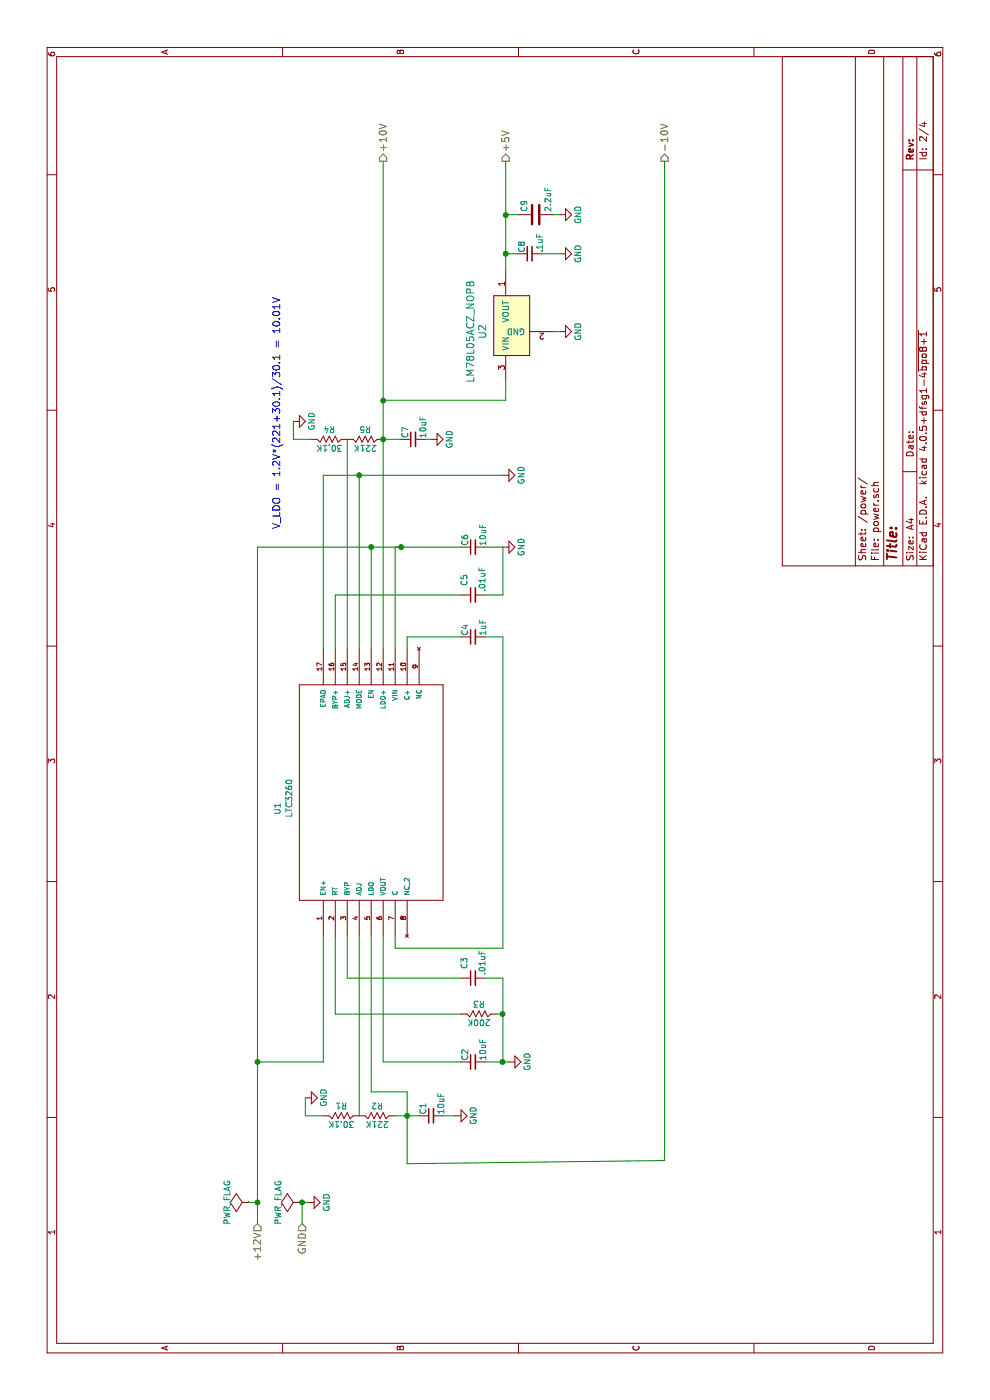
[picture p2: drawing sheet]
EESchema Schematic File Version 2
LIBS:power
LIBS:device
LIBS:transistors
LIBS:conn
LIBS:linear
LIBS:regul
LIBS:74xx
LIBS:cmos4000
LIBS:adc-dac
LIBS:memory
LIBS:xilinx
LIBS:microcontrollers
LIBS:dsp
LIBS:microchip
LIBS:analog_switches
LIBS:motorola
LIBS:texas
LIBS:intel
LIBS:audio
LIBS:interface
LIBS:digital-audio
LIBS:philips
LIBS:display
LIBS:cypress
LIBS:siliconi
LIBS:opto
LIBS:atmel
LIBS:contrib
LIBS:valves
LIBS:thermocouple-cache
EELAYER 25 0
EELAYER END
$Descr A4 11693 8268
encoding utf-8
Sheet 2 4
Title ""
Date ""
Rev ""
Comp ""
Comment1 ""
Comment2 ""
Comment3 ""
Comment4 ""
$EndDescr
$Comp
L LTC3260MPMSEPBF U1
U 1 1
P 3875 2700
F 0 "U1" H 4890 3059 50  0000 L BNN
F 1 "LTC3260" H 4867 2960 50  0000 L BNN
F 2 "snapEda:MSOP-16_MSE" H 3875 2700 50  0001 L BNN
F 3 "LTC3260MPMSE#PBF" H 3875 2700 50  0001 L BNN
F 4 "Unavailable" H 3875 2700 50  0001 L BNN "Field4"
F 5 "LTC3260 - Low Noise Dual Supply Inverting Charge Pump" H 3875 2700 50  0001 L BNN "Field5"
F 6 "MSOP-16 Linear Technology" H 3875 2700 50  0001 L BNN "Field6"
F 7 "Linear Tech" H 3875 2700 50  0001 L BNN "MFR"
F 8 "14.91 USD" H 3875 2700 50  0001 L BNN "Field8"
F 9 "LTC3260EMSE#PBF" H 3875 2700 60  0001 C CNN "MPN"
F 10 "LTC3260EMSE#PBF-ND" H 3875 2700 60  0001 C CNN "SPN"
F 11 "Digikey" H 3875 2700 60  0001 C CNN "SPR"
F 12 "-" H 0   0   50  0001 C CNN "SPURL"
	1    3875 2700
	1    0    0    -1  
$EndComp
$Comp
L GND #PWR04
U 1 1
P 7125 4200
F 0 "#PWR04" H 7125 3950 50  0001 C CNN
F 1 "GND" H 7125 4050 50  0000 C CNN
F 2 "" H 7125 4200 50  0000 C CNN
F 3 "" H 7125 4200 50  0000 C CNN
	1    7125 4200
	1    0    0    -1  
$EndComp
$Comp
L GND #PWR05
U 1 1
P 7725 4200
F 0 "#PWR05" H 7725 3950 50  0001 C CNN
F 1 "GND" H 7725 4050 50  0000 C CNN
F 2 "" H 7725 4200 50  0000 C CNN
F 3 "" H 7725 4200 50  0000 C CNN
	1    7725 4200
	1    0    0    -1  
$EndComp
$Comp
L GND #PWR06
U 1 1
P 2825 4250
F 0 "#PWR06" H 2825 4000 50  0001 C CNN
F 1 "GND" H 2825 4100 50  0000 C CNN
F 2 "" H 2825 4250 50  0000 C CNN
F 3 "" H 2825 4250 50  0000 C CNN
	1    2825 4250
	1    0    0    -1  
$EndComp
$Comp
L R R3
U 1 1
P 3225 4000
F 0 "R3" V 3305 4000 50  0000 C CNN
F 1 "200K" V 3150 4000 50  0000 C CNN
F 2 "Resistors_SMD:R_0805_HandSoldering" V 3080 4000 50  0001 C CNN
F 3 "" H 3150 4000 50  0001 C CNN
F 4 "RHM200KAHCT-ND" V 3225 4000 60  0001 C CNN "SPN"
F 5 "Digikey" V 3225 4000 60  0001 C CNN "SPR"
F 6 "Rohm" V 3225 4000 60  0001 C CNN "MFR"
F 7 "KTR10EZPF2003" V 3225 4000 60  0001 C CNN "MPN"
F 8 "RES SMD 200K OHM 1% 1/8W 0805" V 3225 4000 60  0001 C CNN "DESCR"
F 9 "-" H 0   0   50  0001 C CNN "SPURL"
	1    3225 4000
	1    0    0    -1  
$EndComp
$Comp
L GND #PWR07
U 1 1
P 8175 2450
F 0 "#PWR07" H 8175 2200 50  0001 C CNN
F 1 "GND" H 8175 2300 50  0000 C CNN
F 2 "" H 8175 2450 50  0000 C CNN
F 3 "" H 8175 2450 50  0000 C CNN
	1    8175 2450
	1    0    0    -1  
$EndComp
$Comp
L R R2
U 1 1
P 2375 3150
F 0 "R2" V 2455 3150 50  0000 C CNN
F 1 "221K" V 2300 3150 50  0000 C CNN
F 2 "Resistors_SMD:R_0805_HandSoldering" V 2230 3150 50  0001 C CNN
F 3 "" H 2300 3150 50  0001 C CNN
F 4 "P221KDACT-ND" V 2375 3150 60  0001 C CNN "SPN"
F 5 "Digikey" V 2375 3150 60  0001 C CNN "SPR"
F 6 "Panasonic" V 2375 3150 60  0001 C CNN "MFR"
F 7 "ERA-6AEB2213V" V 2375 3150 60  0001 C CNN "MPN"
F 8 "RES SMD 221K OHM 0.1% 1/8W 0805" V 2375 3150 60  0001 C CNN "DESCR"
F 9 "-" H 0   0   50  0001 C CNN "SPURL"
	1    2375 3150
	1    0    0    -1  
$EndComp
$Comp
L R R1
U 1 1
P 2375 2850
F 0 "R1" V 2455 2850 50  0000 C CNN
F 1 "30.1K" V 2300 2850 50  0000 C CNN
F 2 "Resistors_SMD:R_0805_HandSoldering" V 2230 2850 50  0001 C CNN
F 3 "" H 2300 2850 50  0001 C CNN
F 4 "P30.1KDACT-ND" V 2375 2850 60  0001 C CNN "SPN"
F 5 "Digikey" V 2375 2850 60  0001 C CNN "SPR"
F 6 "Panasonic" V 2375 2850 60  0001 C CNN "MFR"
F 7 "ERA-6AEB3012V" V 2375 2850 60  0001 C CNN "MPN"
F 8 "RES SMD 30.1K OHM 0.1% 1/8W 0805" V 2375 2850 60  0001 C CNN "DESCR"
F 9 "-" H 0   0   50  0001 C CNN "SPURL"
	1    2375 2850
	1    0    0    -1  
$EndComp
$Comp
L GND #PWR08
U 1 1
P 2525 2550
F 0 "#PWR08" H 2525 2300 50  0001 C CNN
F 1 "GND" H 2525 2400 50  0000 C CNN
F 2 "" H 2525 2550 50  0000 C CNN
F 3 "" H 2525 2550 50  0000 C CNN
	1    2525 2550
	1    0    0    -1  
$EndComp
$Comp
L GND #PWR09
U 1 1
P 8025 3600
F 0 "#PWR09" H 8025 3350 50  0001 C CNN
F 1 "GND" H 8025 3450 50  0000 C CNN
F 2 "" H 8025 3600 50  0000 C CNN
F 3 "" H 8025 3600 50  0000 C CNN
	1    8025 3600
	1    0    0    -1  
$EndComp
$Comp
L GND #PWR010
U 1 1
P 2375 3800
F 0 "#PWR010" H 2375 3550 50  0001 C CNN
F 1 "GND" H 2375 3650 50  0000 C CNN
F 2 "" H 2375 3800 50  0000 C CNN
F 3 "" H 2375 3800 50  0000 C CNN
	1    2375 3800
	1    0    0    -1  
$EndComp
$Comp
L LM78L05ACZ_NOPB U2
U 1 1
P 8925 4225
F 0 "U2" H 8925 4425 60  0000 C CNN
F 1 "LM78L05ACZ_NOPB" H 8925 4525 60  0000 C CNN
F 2 "digikey-footprints:TO-92-3" H 9125 4425 60  0001 L CNN
F 3 "http://www.ti.com/lit/ds/symlink/lm78l.pdf" H 9125 4525 60  0001 L CNN
F 4 "LM78L05ACZNS/NOPB-ND" H 9125 4625 60  0001 L CNN "Digi-Key_PN"
F 5 "LM78L05ACZ/NOPB" H 9125 4725 60  0001 L CNN "MPN"
F 6 "Integrated Circuits (ICs)" H 9125 4825 60  0001 L CNN "Category"
F 7 "PMIC - Voltage Regulators - Linear" H 9125 4925 60  0001 L CNN "Family"
F 8 "http://www.ti.com/lit/ds/symlink/lm78l.pdf" H 9125 5025 60  0001 L CNN "DK_Datasheet_Link"
F 9 "/product-detail/en/texas-instruments/LM78L05ACZ-NOPB/LM78L05ACZNS-NOPB-ND/6333" H 9125 5125 60  0001 L CNN "DK_Detail_Page"
F 10 "IC REG LINEAR 5V 100MA TO92-3" H 9125 5225 60  0001 L CNN "Description"
F 11 "Texas Instruments" H 9125 5325 60  0001 L CNN "Manufacturer"
F 12 "Active" H 9125 5425 60  0001 L CNN "Status"
F 13 "-" H 0   0   50  0001 C CNN "MFR"
F 14 "-" H 0   0   50  0001 C CNN "SPR"
F 15 "-" H 0   0   50  0001 C CNN "SPN"
F 16 "-" H 0   0   50  0001 C CNN "SPURL"
	1    8925 4225
	1    0    0    -1  
$EndComp
$Comp
L GND #PWR011
U 1 1
P 8925 4675
F 0 "#PWR011" H 8925 4425 50  0001 C CNN
F 1 "GND" H 8925 4525 50  0000 C CNN
F 2 "" H 8925 4675 50  0000 C CNN
F 3 "" H 8925 4675 50  0000 C CNN
	1    8925 4675
	1    0    0    -1  
$EndComp
$Comp
L GND #PWR012
U 1 1
P 9575 4675
F 0 "#PWR012" H 9575 4425 50  0001 C CNN
F 1 "GND" H 9575 4525 50  0000 C CNN
F 2 "" H 9575 4675 50  0000 C CNN
F 3 "" H 9575 4675 50  0000 C CNN
	1    9575 4675
	1    0    0    -1  
$EndComp
$Comp
L C C9
U 1 1
P 9900 4475
F 0 "C9" H 9925 4575 50  0000 L CNN
F 1 "2.2uF" H 9925 4375 50  0000 L CNN
F 2 "Capacitors_SMD:C_0805_HandSoldering" H 9938 4325 50  0001 C CNN
F 3 "" H 9900 4475 50  0001 C CNN
F 4 "C2012X7R1C225K125AB" H 9900 4475 60  0001 C CNN "MPN"
F 5 "TDK" H 9900 4475 60  0001 C CNN "MFR"
F 6 "Digikey" H 9900 4475 60  0001 C CNN "SPR"
F 7 "445-1420-1-ND" H 9900 4475 60  0001 C CNN "SPN"
F 8 "CAP CER 2.2UF 16V X7R 0805" H 9900 4475 60  0001 C CNN "DESCR"
F 9 "-" H 0   0   50  0001 C CNN "SPURL"
	1    9900 4475
	1    0    0    -1  
$EndComp
$Comp
L GND #PWR013
U 1 1
P 9900 4675
F 0 "#PWR013" H 9900 4425 50  0001 C CNN
F 1 "GND" H 9900 4525 50  0000 C CNN
F 2 "" H 9900 4675 50  0000 C CNN
F 3 "" H 9900 4675 50  0000 C CNN
	1    9900 4675
	1    0    0    -1  
$EndComp
$Comp
L GND #PWR014
U 1 1
P 1650 2575
F 0 "#PWR014" H 1650 2325 50  0001 C CNN
F 1 "GND" H 1650 2425 50  0000 C CNN
F 2 "" H 1650 2575 50  0000 C CNN
F 3 "" H 1650 2575 50  0000 C CNN
	1    1650 2575
	1    0    0    -1  
$EndComp
$Comp
L C_Small C4
U 1 1
P 6375 3950
F 0 "C4" H 6385 4020 50  0000 L CNN
F 1 "1uF" H 6385 3870 50  0000 L CNN
F 2 "Capacitors_SMD:C_0603_HandSoldering" H 6375 3950 50  0001 C CNN
F 3 "" H 6375 3950 50  0001 C CNN
F 4 "CL10B105KP8NNNC" H 6375 3950 60  0001 C CNN "MPN"
F 5 "Samsung" H 6375 3950 60  0001 C CNN "MFR"
F 6 "Digikey" H 6375 3950 60  0001 C CNN "SPR"
F 7 "1276-1946-1-ND" H 6375 3950 60  0001 C CNN "SPN"
F 8 "CAP CER 1UF 10V X7R 0603" H 6375 3950 60  0001 C CNN "DESCR"
F 9 "-" H 0   0   50  0001 C CNN "SPURL"
	1    6375 3950
	1    0    0    -1  
$EndComp
$Comp
L C_Small C1
U 1 1
P 2375 3600
F 0 "C1" H 2385 3670 50  0000 L CNN
F 1 "10uF" H 2385 3520 50  0000 L CNN
F 2 "Capacitors_SMD:C_0603_HandSoldering" H 2375 3600 50  0001 C CNN
F 3 "" H 2375 3600 50  0001 C CNN
F 4 "CL10B106MQ8NRNC" H 2375 3600 60  0001 C CNN "MPN"
F 5 "Samsung" H 2375 3600 60  0001 C CNN "MFR"
F 6 "Digikey" H 2375 3600 60  0001 C CNN "SPR"
F 7 "1276-1948-1-ND" H 2375 3600 60  0001 C CNN "SPN"
F 8 "CAP CER 10UF 6.3V X7R 0603" H 2375 3600 60  0001 C CNN "DESCR"
F 9 "-" H 0   0   50  0001 C CNN "SPURL"
	1    2375 3600
	1    0    0    -1  
$EndComp
$Comp
L C_Small C8
U 1 1
P 9575 4425
F 0 "C8" H 9585 4495 50  0000 L CNN
F 1 ".1uF" H 9585 4345 50  0000 L CNN
F 2 "Capacitors_SMD:C_0402" H 9575 4425 50  0001 C CNN
F 3 "" H 9575 4425 50  0001 C CNN
F 4 "CL05B104KO54PNC" H 9575 4425 60  0001 C CNN "MPN"
F 5 "Samsung" H 9575 4425 60  0001 C CNN "MFR"
F 6 "Digikey" H 9575 4425 60  0001 C CNN "SPR"
F 7 "1276-6995-1-ND" H 9575 4425 60  0001 C CNN "SPN"
F 8 "0.1µF ±10% 16V Ceramic Capacitor X7R 0402 (1005 Metric)" H 9575 4425 60  0001 C CNN "DESCR"
F 9 "-" H 0   0   50  0001 C CNN "SPURL"
	1    9575 4425
	1    0    0    -1  
$EndComp
$Comp
L C_Small C3
U 1 1
P 3525 3950
F 0 "C3" H 3600 4025 50  0000 L CNN
F 1 ".01uF" H 3550 3875 50  0000 L CNN
F 2 "Capacitors_SMD:C_0402" H 3525 3950 50  0001 C CNN
F 3 "" H 3525 3950 50  0001 C CNN
F 4 "CL05B103KB5NNNC" V 3525 3950 60  0001 C CNN "MPN"
F 5 "Samsung" V 3525 3950 60  0001 C CNN "MFR"
F 6 "Digikey" V 3525 3950 60  0001 C CNN "SPR"
F 7 "1276-1028-1-ND" V 3525 3950 60  0001 C CNN "SPN"
F 8 "CAP CER 10000PF 50V X7R 0402" H 3525 3950 60  0001 C CNN "DESCR"
F 9 "-" H 0   0   50  0001 C CNN "SPURL"
	1    3525 3950
	1    0    0    -1  
$EndComp
$Comp
L R R4
U 1 1
P 8025 2750
F 0 "R4" V 8105 2750 50  0000 C CNN
F 1 "30.1K" V 7950 2750 50  0000 C CNN
F 2 "Resistors_SMD:R_0805_HandSoldering" V 7880 2750 50  0001 C CNN
F 3 "" H 7950 2750 50  0001 C CNN
F 4 "P30.1KDACT-ND" V 8025 2750 60  0001 C CNN "SPN"
F 5 "Digikey" V 8025 2750 60  0001 C CNN "SPR"
F 6 "Panasonic" V 8025 2750 60  0001 C CNN "MFR"
F 7 "ERA-6AEB3012V" V 8025 2750 60  0001 C CNN "MPN"
F 8 "RES SMD 30.1K OHM 0.1% 1/8W 0805" V 8025 2750 60  0001 C CNN "DESCR"
F 9 "-" H 0   0   50  0001 C CNN "SPURL"
	1    8025 2750
	1    0    0    -1  
$EndComp
$Comp
L R R5
U 1 1
P 8025 3050
F 0 "R5" V 8105 3050 50  0000 C CNN
F 1 "221K" V 7950 3050 50  0000 C CNN
F 2 "Resistors_SMD:R_0805_HandSoldering" V 7880 3050 50  0001 C CNN
F 3 "" H 7950 3050 50  0001 C CNN
F 4 "P221KDACT-ND" V 8025 3050 60  0001 C CNN "SPN"
F 5 "Digikey" V 8025 3050 60  0001 C CNN "SPR"
F 6 "Panasonic" V 8025 3050 60  0001 C CNN "MFR"
F 7 "ERA-6AEB2213V" V 8025 3050 60  0001 C CNN "MPN"
F 8 "RES SMD 221K OHM 0.1% 1/8W 0805" V 8025 3050 60  0001 C CNN "DESCR"
F 9 "-" H 0   0   50  0001 C CNN "SPURL"
	1    8025 3050
	1    0    0    -1  
$EndComp
$Comp
L C_Small C2
U 1 1
P 2825 3950
F 0 "C2" H 2835 4020 50  0000 L CNN
F 1 "10uF" H 2835 3870 50  0000 L CNN
F 2 "Capacitors_SMD:C_0603_HandSoldering" H 2825 3950 50  0001 C CNN
F 3 "" H 2825 3950 50  0001 C CNN
F 4 "CL10B106MQ8NRNC" H 2825 3950 60  0001 C CNN "MPN"
F 5 "Samsung" H 2825 3950 60  0001 C CNN "MFR"
F 6 "Digikey" H 2825 3950 60  0001 C CNN "SPR"
F 7 "1276-1948-1-ND" H 2825 3950 60  0001 C CNN "SPN"
F 8 "CAP CER 10UF 6.3V X7R 0603" H 2825 3950 60  0001 C CNN "DESCR"
F 9 "-" H 450 350 50  0001 C CNN "SPURL"
	1    2825 3950
	1    0    0    -1  
$EndComp
$Comp
L C_Small C6
U 1 1
P 7125 3950
F 0 "C6" H 7135 4020 50  0000 L CNN
F 1 "10uF" H 7135 3870 50  0000 L CNN
F 2 "Capacitors_SMD:C_0603_HandSoldering" H 7125 3950 50  0001 C CNN
F 3 "" H 7125 3950 50  0001 C CNN
F 4 "CL10B106MQ8NRNC" H 7125 3950 60  0001 C CNN "MPN"
F 5 "Samsung" H 7125 3950 60  0001 C CNN "MFR"
F 6 "Digikey" H 7125 3950 60  0001 C CNN "SPR"
F 7 "1276-1948-1-ND" H 7125 3950 60  0001 C CNN "SPN"
F 8 "CAP CER 10UF 6.3V X7R 0603" H 7125 3950 60  0001 C CNN "DESCR"
F 9 "-" H 4750 350 50  0001 C CNN "SPURL"
	1    7125 3950
	1    0    0    -1  
$EndComp
$Comp
L C_Small C7
U 1 1
P 8025 3450
F 0 "C7" H 8035 3520 50  0000 L CNN
F 1 "10uF" H 8035 3370 50  0000 L CNN
F 2 "Capacitors_SMD:C_0603_HandSoldering" H 8025 3450 50  0001 C CNN
F 3 "" H 8025 3450 50  0001 C CNN
F 4 "CL10B106MQ8NRNC" H 8025 3450 60  0001 C CNN "MPN"
F 5 "Samsung" H 8025 3450 60  0001 C CNN "MFR"
F 6 "Digikey" H 8025 3450 60  0001 C CNN "SPR"
F 7 "1276-1948-1-ND" H 8025 3450 60  0001 C CNN "SPN"
F 8 "CAP CER 10UF 6.3V X7R 0603" H 8025 3450 60  0001 C CNN "DESCR"
F 9 "-" H 5650 -150 50  0001 C CNN "SPURL"
	1    8025 3450
	1    0    0    -1  
$EndComp
$Comp
L C_Small C5
U 1 1
P 6725 3950
F 0 "C5" H 6800 4025 50  0000 L CNN
F 1 ".01uF" H 6750 3875 50  0000 L CNN
F 2 "Capacitors_SMD:C_0402" H 6725 3950 50  0001 C CNN
F 3 "" H 6725 3950 50  0001 C CNN
F 4 "CL05B103KB5NNNC" V 6725 3950 60  0001 C CNN "MPN"
F 5 "Samsung" V 6725 3950 60  0001 C CNN "MFR"
F 6 "Digikey" V 6725 3950 60  0001 C CNN "SPR"
F 7 "1276-1028-1-ND" V 6725 3950 60  0001 C CNN "SPN"
F 8 "CAP CER 10000PF 50V X7R 0402" H 6725 3950 60  0001 C CNN "DESCR"
F 9 "-" H 3200 0   50  0001 C CNN "SPURL"
	1    6725 3950
	1    0    0    -1  
$EndComp
Text Notes 7275 2350 0    60   ~ 0
V_LDO = 1.2V*(221+30.1)/30.1 = 10.01V
Text HLabel 1475 2150 0    60   Input ~ 0
+12V
Text HLabel 10350 3200 2    60   Output ~ 0
+10V
Text HLabel 10350 5550 2    60   Output ~ 0
-10V
Text HLabel 10350 4225 2    60   Output ~ 0
+5V
Text HLabel 1475 2525 0    60   Input ~ 0
GND
Wire Wire Line
	2825 2700 3875 2700
Wire Wire Line
	1475 2150 7125 2150
Wire Wire Line
	7125 3100 6275 3100
Wire Wire Line
	7125 2150 7125 3850
Wire Wire Line
	6275 3300 7125 3300
Wire Wire Line
	7125 3300 7125 3350
Wire Wire Line
	7125 4050 7125 4200
Wire Wire Line
	6275 3000 7725 3000
Wire Wire Line
	7725 2700 7725 4200
Wire Wire Line
	3875 3200 2825 3200
Wire Wire Line
	2825 3200 2825 3850
Wire Wire Line
	3225 2800 3875 2800
Wire Wire Line
	6275 2700 7725 2700
Wire Wire Line
	8025 2900 6275 2900
Wire Wire Line
	8025 2600 8025 2450
Wire Wire Line
	8025 2450 8175 2450
Wire Wire Line
	3875 3100 2575 3100
Wire Wire Line
	2575 3100 2575 3400
Wire Wire Line
	2575 3400 1975 3400
Wire Wire Line
	2375 3300 2375 3500
Wire Wire Line
	2375 2700 2375 2550
Wire Wire Line
	2375 2550 2525 2550
Wire Wire Line
	2375 3000 3875 3000
Wire Wire Line
	3525 2900 3875 2900
Wire Wire Line
	8025 3200 8025 3350
Wire Wire Line
	8025 3550 8025 3600
Wire Wire Line
	2375 3700 2375 3800
Wire Wire Line
	6275 3400 6375 3400
Wire Wire Line
	6375 3400 6375 3850
Wire Wire Line
	6375 4050 6375 4200
Wire Wire Line
	6375 4200 3775 4200
Wire Wire Line
	3775 4200 3775 3300
Wire Wire Line
	3775 3300 3875 3300
Wire Wire Line
	3525 2900 3525 3850
Wire Wire Line
	3525 4200 3525 4050
Wire Wire Line
	2825 4200 3525 4200
Wire Wire Line
	2825 4050 2825 4250
Wire Wire Line
	3225 4150 3225 4200
Wire Wire Line
	3225 3850 3225 2800
Wire Wire Line
	6275 2800 6725 2800
Wire Wire Line
	6725 2800 6725 3850
Wire Wire Line
	6725 4050 6725 4200
Wire Wire Line
	6725 4200 7125 4200
Wire Wire Line
	1975 3400 2000 5550
Wire Wire Line
	2000 5550 10350 5550
Wire Wire Line
	6275 3200 10350 3200
Wire Wire Line
	2825 2700 2825 2150
Wire Wire Line
	8350 3200 8350 4225
Wire Wire Line
	8350 4225 8525 4225
Wire Wire Line
	8925 4625 8925 4675
Wire Wire Line
	9425 4225 10350 4225
Wire Wire Line
	9575 4525 9575 4675
Wire Wire Line
	9575 4225 9575 4325
Wire Wire Line
	9900 4625 9900 4675
Wire Wire Line
	9900 4325 9900 4225
Wire Wire Line
	1475 2525 1650 2525
Wire Wire Line
	1650 2500 1650 2575
Connection ~ 2825 2150
Connection ~ 7125 3100
Connection ~ 7125 3350
Connection ~ 7725 3000
Connection ~ 2375 3400
Connection ~ 2825 4200
Connection ~ 3225 4200
Connection ~ 8025 3200
Connection ~ 8350 3200
Connection ~ 9575 4225
Connection ~ 9900 4225
$Comp
L PWR_FLAG #FLG015
U 1 1
P 1650 2500
F 0 "#FLG015" H 1650 2595 50  0001 C CNN
F 1 "PWR_FLAG" H 1650 2680 50  0000 C CNN
F 2 "" H 1650 2500 50  0000 C CNN
F 3 "" H 1650 2500 50  0000 C CNN
	1    1650 2500
	1    0    0    -1  
$EndComp
Connection ~ 1650 2525
$Comp
L PWR_FLAG #FLG016
U 1 1
P 1650 2075
F 0 "#FLG016" H 1650 2170 50  0001 C CNN
F 1 "PWR_FLAG" H 1650 2255 50  0000 C CNN
F 2 "" H 1650 2075 50  0000 C CNN
F 3 "" H 1650 2075 50  0000 C CNN
	1    1650 2075
	1    0    0    -1  
$EndComp
Wire Wire Line
	1650 2075 1650 2150
Connection ~ 1650 2150
$EndSCHEMATC
